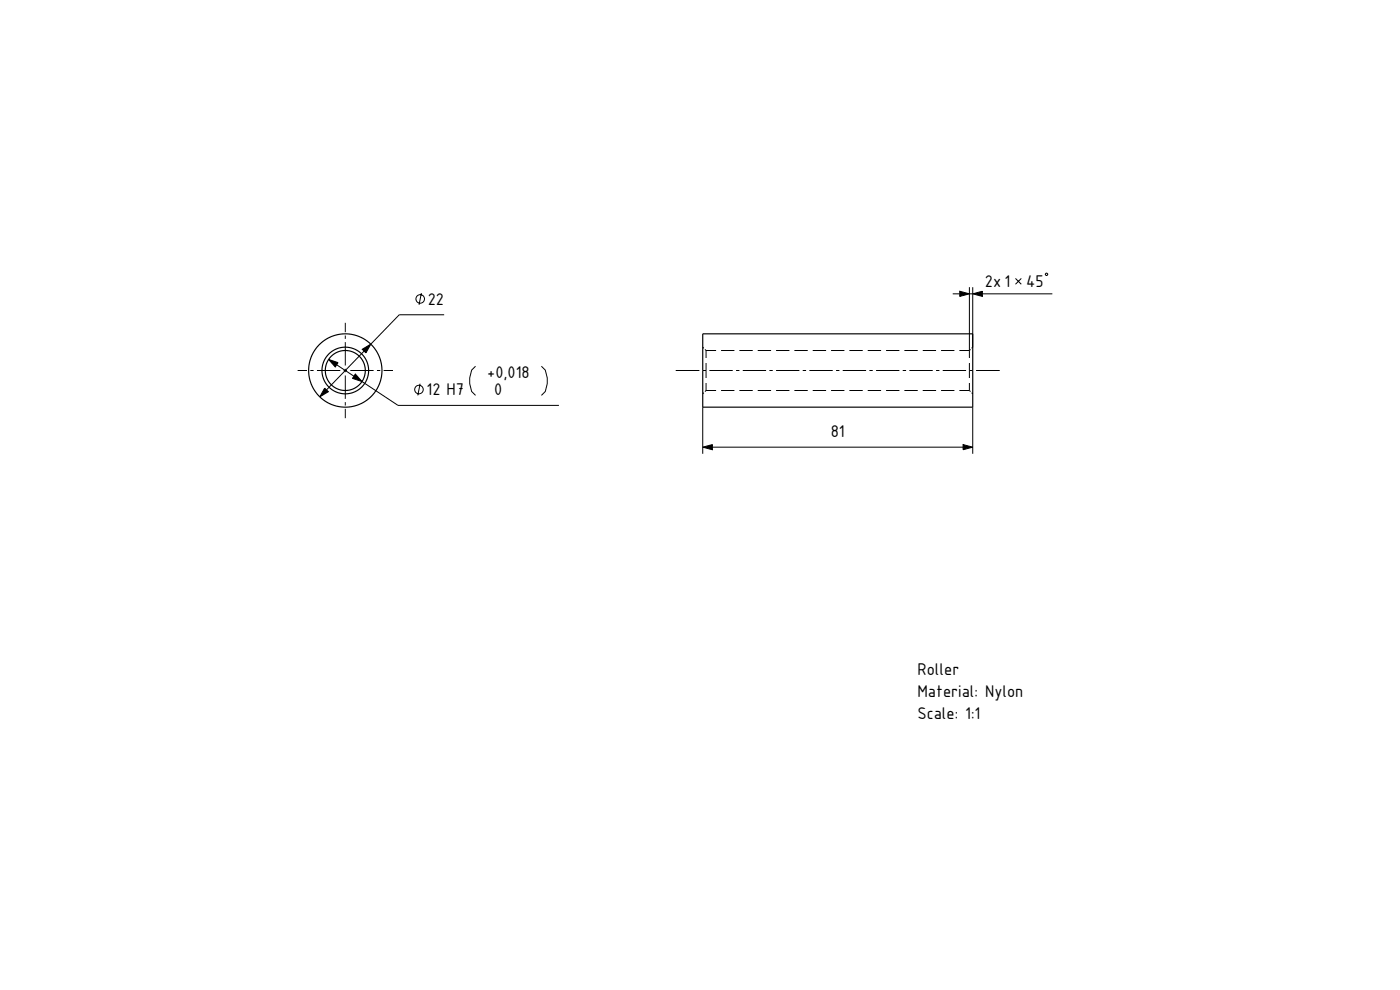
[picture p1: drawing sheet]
<svg xmlns="http://www.w3.org/2000/svg" width="420mm" height="297mm" viewBox="0 0 420 297" stroke-linecap="round" stroke-linejoin="round" font-family="sans-serif">
<g fill="none" stroke="#000" stroke-width=".3">
<path d="M103.6 96.9v2.8M126.4 87.9l-.7 3.5M133.2 94.4h-13.4l-8.6 8.8M285.8 88.2h2.1M287.9 87.4l2.9 .8-2.9 .7zM290.8 86.2v21.2M290.8 88.2h1M291.8 88.2l2.9-.8v1.5zM291.8 86.2v18l-.3 .3M294.7 88.2h21M304.6 83.5l1.8 1.8M306.4 83.5l-1.8 1.8"/>
<path d="M313.6 82.2l.5-.2 .2 .4-.5 .3zM89.3 111.1h2.8M93.1 111.1h1M95.1 111.1h7M97.4 116.4l1.1 1.1-2.6 1.6zM98.6 107.8l2.8 1-.8 1.3zM101 109.4l5.2 3.5M103.1 111.1h1M103.6 100.7v.9M103.6 102.7v7M103.6 110.7v1M103.6 112.7v7"/>
<path d="M105.1 111.1h7M106.6 112.2l2 2.3-2.9-1zM108.6 114.5l10.8 7.1h48.3M108.7 104.8l2.5-1.6-1.4 2.7zM109.2 105.3l-11.2 11.7M113.1 111.1h1M115.1 111.1h2.8M126 115.1l-.7 3.5M142.7 109.9l-1.2 1.1-.6 2.4v1.7l.6 2.4 1.2 1.1M162.4 109.9l1.2 1.1 .6 2.4v1.7l-.6 2.4-1.2 1.1M202.7 111.1h7.1M210.8 104.2l.4 .3"/>
<path d="M210.8 111.1h1M211.2 117.8l-.4 .4M211.5 104.8l.3 .4M211.8 105.2v2.2M211.8 108.9v4.5M211.8 114.9v2.3M211.8 117.2l-.3 .3M211.8 117.2h3M211.8 105.2h3M212.8 111.1h7M216.3 117.2h4M216.3 105.2h4"/>
<path d="M220.8 111.1h1M221.8 117.2h4M221.8 105.2h4M222.8 111.1h7M227.3 117.2h4M227.3 105.2h4M230.8 111.1h1M232.8 117.2h4M232.8 105.2h4M232.8 111.1h7M238.3 117.2h4M238.3 105.2h4"/>
<path d="M240.8 111.1h1M242.8 111.1h7M243.8 117.2h4M243.8 105.2h4M249.3 117.2h4M249.3 105.2h4M250.8 111.1h1M252.8 111.1h7M254.8 117.2h4M254.8 105.2h4M260.3 117.2h4M260.3 105.2h4"/>
<path d="M260.8 111.1h1M262.8 111.1h7M265.8 117.2h4M265.8 105.2h4M270.8 111.1h1M271.3 117.2h4M271.3 105.2h4M272.8 111.1h7M276.8 117.2h4M276.8 105.2h4M280.8 111.1h1M282.3 117.2h4"/>
<path d="M282.3 105.2h4M282.8 111.1h7M287.8 117.2h3M290.8 108.9v4.5M290.8 114.9v2.3M290.8 117.2l.4 .3M290.8 111.1h1M291.2 104.8l-.4 .4h-3M291.5 117.8l.3 .4M292.8 111.1h7.1M103.6 120.6v1.1M103.6 122.7v2.8"/>
<path d="M210.8 134.2l2.9-.8v1.5zM210.8 122.1v14.1M213.7 134.2h75.2M288.9 133.4l2.9 .8-2.9 .7zM291.8 122.1v14.1"/>
<circle cx="126.1" cy="89.7" r="1.28"/>
<circle cx="125.7" cy="116.9" r="1.28"/>
</g>
<g fill="none" stroke="#000" stroke-width=".35">
<path d="M210.8 100.2h81v21.9h-81z"/>
<circle cx="103.6" cy="111.2" r="11"/>
<circle cx="103.6" cy="111.2" r="6"/>
<circle cx="103.6" cy="111.2" r="7"/>
</g>
<g fill="#000">
<path d="M287.9 87.4l2.9 .8-2.9 .7z" fill-rule="evenodd"/>
<path d="M291.8 88.2l2.9-.8v1.5z" fill-rule="evenodd"/>
<path d="M97.4 116.4l1.1 1.1-2.6 1.6z" fill-rule="evenodd"/>
<path d="M98.6 107.8l2.8 1-.8 1.3z" fill-rule="evenodd"/>
<path d="M106.6 112.2l2 2.3-2.9-1z" fill-rule="evenodd"/>
<path d="M108.7 104.8l2.5-1.6-1.4 2.7z" fill-rule="evenodd"/>
<path d="M210.8 134.2l2.9-.8v1.5z" fill-rule="evenodd"/>
<path d="M288.9 133.4l2.9 .8-2.9 .7z" fill-rule="evenodd"/>
</g>
<g font-size="4.9">
<text x="295.5" y="86.2">2x 1</text>
<text x="307.9" y="86.2">45</text>
<text x="128.3" y="91.4">22</text>
<text x="146.2" y="113.4">+0,018</text>
<text x="128" y="118.6">12 H7</text>
<text x="148.3" y="118.6">0</text>
<text x="249.2" y="131.2">81</text>
<text x="275.2" y="202.5">Roller</text>
<text x="275.2" y="209.1">Material: Nylon</text>
<text x="275.2" y="215.8">Scale: 1:1</text>
</g>
</svg>
